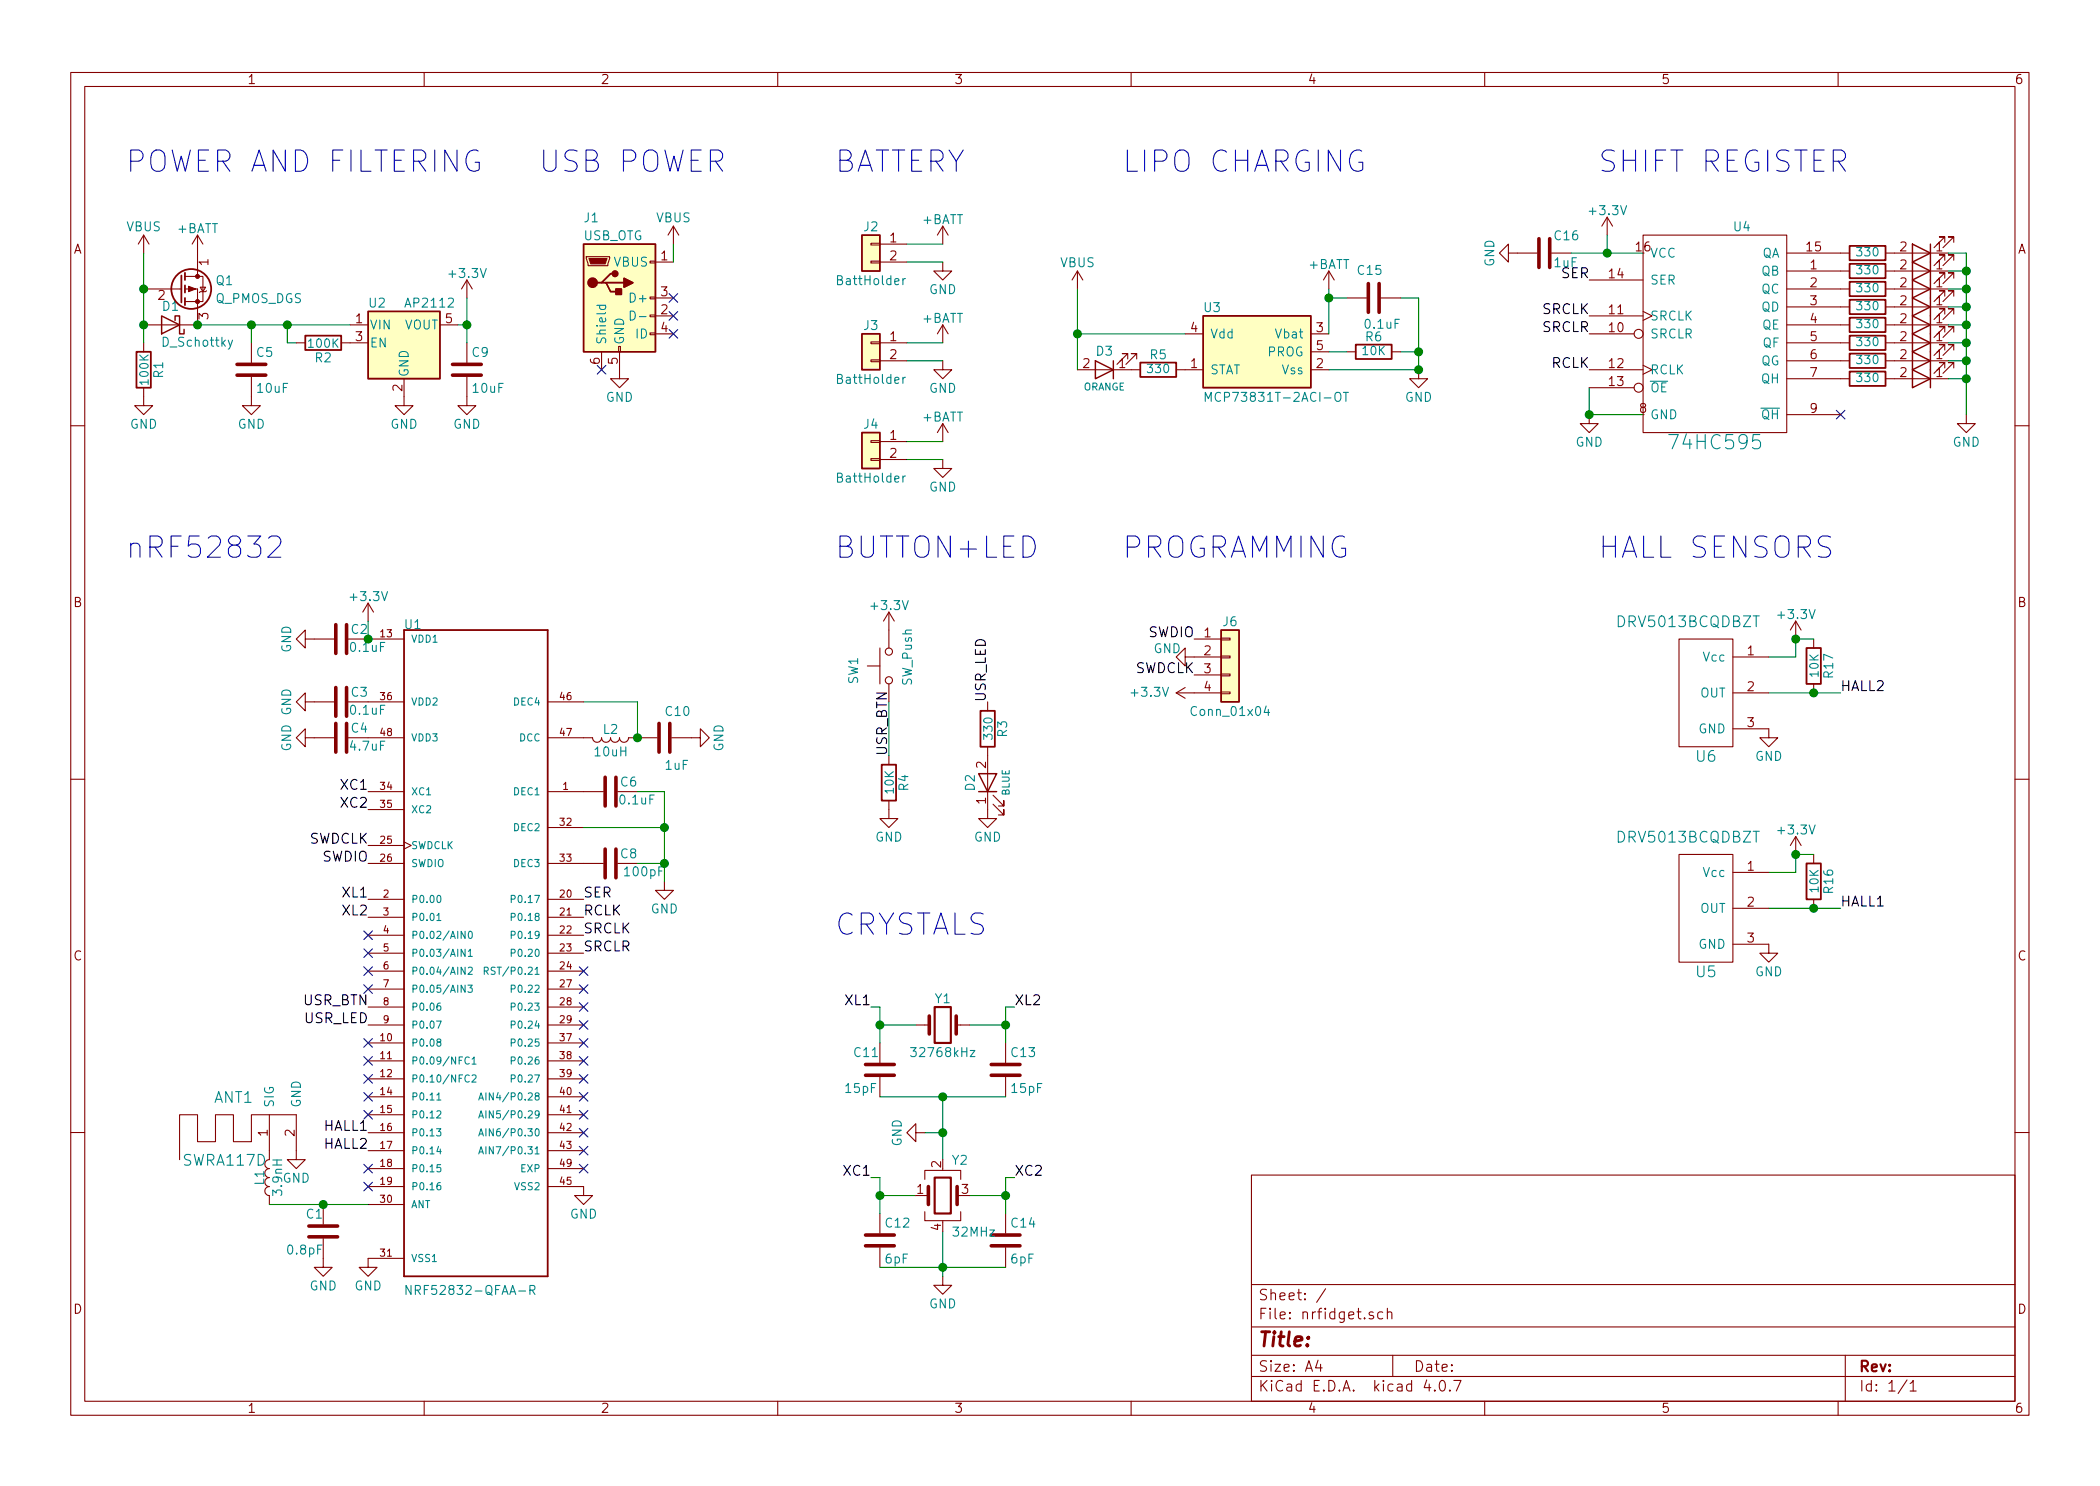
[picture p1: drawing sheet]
EESchema Schematic File Version 2
LIBS:power
LIBS:device
LIBS:transistors
LIBS:conn
LIBS:linear
LIBS:74xx
LIBS:cmos4000
LIBS:adc-dac
LIBS:memory
LIBS:dsp
LIBS:audio
LIBS:interface
LIBS:digital-audio
LIBS:display
LIBS:opto
LIBS:contrib
LIBS:valves
LIBS:nordicsemi
LIBS:switches
LIBS:regul
LIBS:battery_management
LIBS:MCU_Nordic
LIBS:NRF52832-QFAA-R
LIBS:MCP73831T-2ACI-OT
LIBS:tle4946-2k
LIBS:105133-0001
LIBS:SparkFun-RF
LIBS:Connector_Generic_MountingPin
LIBS:Connector_Generic_Shielded
LIBS:Connector_Generic
LIBS:Connector
LIBS:RF_Module
LIBS:MyAntennas
LIBS:drv5013bcqdbzt
LIBS:nrfidget-cache
EELAYER 25 0
EELAYER END
$Descr A4 11693 8268
encoding utf-8
Sheet 1 1
Title ""
Date ""
Rev ""
Comp ""
Comment1 ""
Comment2 ""
Comment3 ""
Comment4 ""
$EndDescr
$Comp
L NRF52832-QFAA-R U1
U 1 1
P 2650 5300
F 0 "U1" H 2249 7106 50  0000 L BNN
F 1 "NRF52832-QFAA-R" H 2249 3397 50  0000 L BNN
F 2 "Package_DFN_QFN:QFN-48-1EP_6x6mm_P0.4mm_EP4.66x4.66mm" H 2650 5300 50  0001 L BNN
F 3 "NRF52832-QFAA-R" H 2650 5300 50  0001 L BNN
F 4 "" H 2650 5300 50  0001 L BNN "Field4"
F 5 "VFQFN-48 Nordic Semiconductor" H 2650 5300 50  0001 L BNN "Field5"
F 6 "Nordic" H 2650 5300 50  0001 L BNN "Field6"
F 7 "Good" H 2650 5300 50  0001 L BNN "Field7"
F 8 "4.15 USD" H 2650 5300 50  0001 L BNN "Field8"
	1    2650 5300
	1    0    0    -1  
$EndComp
NoConn ~ 10250 2300
$Comp
L GND #PWR01
U 1 1
P 8850 2300
F 0 "#PWR01" H 8850 2050 50  0001 C CNN
F 1 "GND" H 8850 2150 50  0000 C CNN
F 2 "" H 8850 2300 50  0001 C CNN
F 3 "" H 8850 2300 50  0001 C CNN
	1    8850 2300
	1    0    0    -1  
$EndComp
$Comp
L +3.3V #PWR02
U 1 1
P 8950 1300
F 0 "#PWR02" H 8950 1150 50  0001 C CNN
F 1 "+3.3V" H 8950 1440 50  0000 C CNN
F 2 "" H 8950 1300 50  0001 C CNN
F 3 "" H 8950 1300 50  0001 C CNN
	1    8950 1300
	1    0    0    -1  
$EndComp
$Comp
L C C16
U 1 1
P 8600 1400
F 0 "C16" V 8500 1450 50  0000 L CNN
F 1 "1uF" V 8650 1450 50  0000 L CNN
F 2 "Capacitors_SMD:C_0402" H 8638 1250 50  0001 C CNN
F 3 "" H 8600 1400 50  0001 C CNN
	1    8600 1400
	0    1    1    0   
$EndComp
$Comp
L Conn_01x04 J6
U 1 1
P 6850 3650
F 0 "J6" H 6850 3850 50  0000 C CNN
F 1 "Conn_01x04" H 6850 3350 50  0000 C CNN
F 2 "Pin_Headers:Pin_Header_Straight_1x04_Pitch1.27mm" H 6850 3650 50  0001 C CNN
F 3 "" H 6850 3650 50  0001 C CNN
	1    6850 3650
	1    0    0    -1  
$EndComp
$Comp
L Crystal Y1
U 1 1
P 5250 5700
F 0 "Y1" H 5250 5850 50  0000 C CNN
F 1 "32768kHz" H 5250 5550 50  0000 C CNN
F 2 "Crystals:Crystal_SMD_3215-2pin_3.2x1.5mm" H 5250 5700 50  0001 C CNN
F 3 "" H 5250 5700 50  0001 C CNN
	1    5250 5700
	1    0    0    -1  
$EndComp
$Comp
L C C11
U 1 1
P 4900 5950
F 0 "C11" H 4750 6050 50  0000 L CNN
F 1 "15pF" H 4700 5850 50  0000 L CNN
F 2 "Capacitors_SMD:C_0402" H 4938 5800 50  0001 C CNN
F 3 "" H 4900 5950 50  0001 C CNN
	1    4900 5950
	1    0    0    -1  
$EndComp
$Comp
L C C13
U 1 1
P 5600 5950
F 0 "C13" H 5625 6050 50  0000 L CNN
F 1 "15pF" H 5625 5850 50  0000 L CNN
F 2 "Capacitors_SMD:C_0402" H 5638 5800 50  0001 C CNN
F 3 "" H 5600 5950 50  0001 C CNN
	1    5600 5950
	1    0    0    -1  
$EndComp
$Comp
L GND #PWR03
U 1 1
P 5150 6300
F 0 "#PWR03" H 5150 6050 50  0001 C CNN
F 1 "GND" H 5150 6150 50  0000 C CNN
F 2 "" H 5150 6300 50  0001 C CNN
F 3 "" H 5150 6300 50  0001 C CNN
	1    5150 6300
	0    1    1    0   
$EndComp
$Comp
L C C12
U 1 1
P 4900 6900
F 0 "C12" H 4925 7000 50  0000 L CNN
F 1 "6pF" H 4925 6800 50  0000 L CNN
F 2 "Capacitors_SMD:C_0402" H 4938 6750 50  0001 C CNN
F 3 "" H 4900 6900 50  0001 C CNN
	1    4900 6900
	1    0    0    -1  
$EndComp
$Comp
L C C14
U 1 1
P 5600 6900
F 0 "C14" H 5625 7000 50  0000 L CNN
F 1 "6pF" H 5625 6800 50  0000 L CNN
F 2 "Capacitors_SMD:C_0402" H 5638 6750 50  0001 C CNN
F 3 "" H 5600 6900 50  0001 C CNN
	1    5600 6900
	1    0    0    -1  
$EndComp
$Comp
L GND #PWR04
U 1 1
P 5250 7100
F 0 "#PWR04" H 5250 6850 50  0001 C CNN
F 1 "GND" H 5250 6950 50  0000 C CNN
F 2 "" H 5250 7100 50  0001 C CNN
F 3 "" H 5250 7100 50  0001 C CNN
	1    5250 7100
	1    0    0    -1  
$EndComp
$Comp
L R R7
U 1 1
P 10400 1400
F 0 "R7" V 10480 1400 50  0001 C CNN
F 1 "330" V 10400 1400 47  0000 C CNN
F 2 "Resistors_SMD:R_0402" V 10330 1400 50  0001 C CNN
F 3 "" H 10400 1400 50  0001 C CNN
	1    10400 1400
	0    -1   -1   0   
$EndComp
$Comp
L R R8
U 1 1
P 10400 1500
F 0 "R8" V 10480 1500 50  0001 C CNN
F 1 "330" V 10400 1500 47  0000 C CNN
F 2 "Resistors_SMD:R_0402" V 10330 1500 50  0001 C CNN
F 3 "" H 10400 1500 50  0001 C CNN
	1    10400 1500
	0    -1   -1   0   
$EndComp
$Comp
L R R9
U 1 1
P 10400 1600
F 0 "R9" V 10480 1600 50  0001 C CNN
F 1 "330" V 10400 1600 47  0000 C CNN
F 2 "Resistors_SMD:R_0402" V 10330 1600 50  0001 C CNN
F 3 "" H 10400 1600 50  0001 C CNN
	1    10400 1600
	0    -1   -1   0   
$EndComp
$Comp
L R R10
U 1 1
P 10400 1700
F 0 "R10" V 10480 1700 50  0001 C CNN
F 1 "330" V 10400 1700 47  0000 C CNN
F 2 "Resistors_SMD:R_0402" V 10330 1700 50  0001 C CNN
F 3 "" H 10400 1700 50  0001 C CNN
	1    10400 1700
	0    -1   -1   0   
$EndComp
$Comp
L R R11
U 1 1
P 10400 1800
F 0 "R11" V 10480 1800 50  0001 C CNN
F 1 "330" V 10400 1800 47  0000 C CNN
F 2 "Resistors_SMD:R_0402" V 10330 1800 50  0001 C CNN
F 3 "" H 10400 1800 50  0001 C CNN
	1    10400 1800
	0    -1   -1   0   
$EndComp
$Comp
L R R12
U 1 1
P 10400 1900
F 0 "R12" V 10480 1900 50  0001 C CNN
F 1 "330" V 10400 1900 47  0000 C CNN
F 2 "Resistors_SMD:R_0402" V 10330 1900 50  0001 C CNN
F 3 "" H 10400 1900 50  0001 C CNN
	1    10400 1900
	0    -1   -1   0   
$EndComp
$Comp
L R R13
U 1 1
P 10400 2000
F 0 "R13" V 10480 2000 50  0001 C CNN
F 1 "330" V 10400 2000 47  0000 C CNN
F 2 "Resistors_SMD:R_0402" V 10330 2000 50  0001 C CNN
F 3 "" H 10400 2000 50  0001 C CNN
	1    10400 2000
	0    -1   -1   0   
$EndComp
$Comp
L R R14
U 1 1
P 10400 2100
F 0 "R14" V 10480 2100 50  0001 C CNN
F 1 "330" V 10400 2100 47  0000 C CNN
F 2 "Resistors_SMD:R_0402" V 10330 2100 50  0001 C CNN
F 3 "" H 10400 2100 50  0001 C CNN
	1    10400 2100
	0    -1   -1   0   
$EndComp
$Comp
L 74HC595 U4
U 1 1
P 9550 1850
F 0 "U4" H 9700 2450 50  0000 C CNN
F 1 "74HC595" H 9550 1250 79  0000 C CNN
F 2 "Package_SO:TSSOP-16_4.4x5mm_P0.65mm" H 9550 1850 50  0001 C CNN
F 3 "" H 9550 1850 50  0001 C CNN
	1    9550 1850
	1    0    0    -1  
$EndComp
$Comp
L LED D4
U 1 1
P 10700 1400
F 0 "D4" H 10700 1500 50  0001 C CNN
F 1 "LED" H 10700 1300 20  0001 C CNN
F 2 "LEDs:LED_0603_HandSoldering" H 10700 1400 50  0001 C CNN
F 3 "" H 10700 1400 50  0001 C CNN
	1    10700 1400
	-1   0    0    1   
$EndComp
$Comp
L LED D5
U 1 1
P 10700 1500
F 0 "D5" H 10700 1600 50  0001 C CNN
F 1 "LED" H 10700 1400 20  0001 C CNN
F 2 "LEDs:LED_0603_HandSoldering" H 10700 1500 50  0001 C CNN
F 3 "" H 10700 1500 50  0001 C CNN
	1    10700 1500
	-1   0    0    1   
$EndComp
$Comp
L LED D6
U 1 1
P 10700 1600
F 0 "D6" H 10700 1700 50  0001 C CNN
F 1 "LED" H 10700 1500 20  0001 C CNN
F 2 "LEDs:LED_0603_HandSoldering" H 10700 1600 50  0001 C CNN
F 3 "" H 10700 1600 50  0001 C CNN
	1    10700 1600
	-1   0    0    1   
$EndComp
$Comp
L LED D7
U 1 1
P 10700 1700
F 0 "D7" H 10700 1800 50  0001 C CNN
F 1 "LED" H 10700 1600 20  0001 C CNN
F 2 "LEDs:LED_0603_HandSoldering" H 10700 1700 50  0001 C CNN
F 3 "" H 10700 1700 50  0001 C CNN
	1    10700 1700
	-1   0    0    1   
$EndComp
$Comp
L LED D8
U 1 1
P 10700 1800
F 0 "D8" H 10700 1900 50  0001 C CNN
F 1 "LED" H 10700 1700 20  0001 C CNN
F 2 "LEDs:LED_0603_HandSoldering" H 10700 1800 50  0001 C CNN
F 3 "" H 10700 1800 50  0001 C CNN
	1    10700 1800
	-1   0    0    1   
$EndComp
$Comp
L LED D9
U 1 1
P 10700 1900
F 0 "D9" H 10700 2000 50  0001 C CNN
F 1 "LED" H 10700 1800 20  0001 C CNN
F 2 "LEDs:LED_0603_HandSoldering" H 10700 1900 50  0001 C CNN
F 3 "" H 10700 1900 50  0001 C CNN
	1    10700 1900
	-1   0    0    1   
$EndComp
$Comp
L LED D10
U 1 1
P 10700 2000
F 0 "D10" H 10700 2100 50  0001 C CNN
F 1 "LED" H 10700 1900 20  0001 C CNN
F 2 "LEDs:LED_0603_HandSoldering" H 10700 2000 50  0001 C CNN
F 3 "" H 10700 2000 50  0001 C CNN
	1    10700 2000
	-1   0    0    1   
$EndComp
$Comp
L LED D11
U 1 1
P 10700 2100
F 0 "D11" H 10700 2200 50  0001 C CNN
F 1 "LED" H 10700 2000 20  0001 C CNN
F 2 "LEDs:LED_0603_HandSoldering" H 10700 2100 50  0001 C CNN
F 3 "" H 10700 2100 50  0001 C CNN
	1    10700 2100
	-1   0    0    1   
$EndComp
$Comp
L GND #PWR05
U 1 1
P 10950 2300
F 0 "#PWR05" H 10950 2050 50  0001 C CNN
F 1 "GND" H 10950 2150 50  0000 C CNN
F 2 "" H 10950 2300 50  0001 C CNN
F 3 "" H 10950 2300 50  0001 C CNN
	1    10950 2300
	1    0    0    -1  
$EndComp
$Comp
L C C3
U 1 1
P 1900 3900
F 0 "C3" V 1950 3750 50  0000 L CNN
F 1 "0.1uF" V 1850 3650 50  0000 L CNN
F 2 "Capacitors_SMD:C_0402" H 1938 3750 50  0001 C CNN
F 3 "" H 1900 3900 50  0001 C CNN
	1    1900 3900
	0    -1   -1   0   
$EndComp
$Comp
L GND #PWR06
U 1 1
P 1750 3900
F 0 "#PWR06" H 1750 3650 50  0001 C CNN
F 1 "GND" H 1750 3750 50  0000 C CNN
F 2 "" H 1750 3900 50  0001 C CNN
F 3 "" H 1750 3900 50  0001 C CNN
	1    1750 3900
	0    1    1    0   
$EndComp
$Comp
L L L1
U 1 1
P 1500 6550
F 0 "L1" V 1550 6550 50  0000 C CNN
F 1 "3.9nH" V 1450 6550 50  0000 C CNN
F 2 "Inductors_SMD:L_0402" H 1500 6550 50  0001 C CNN
F 3 "" H 1500 6550 50  0001 C CNN
	1    1500 6550
	-1   0    0    -1  
$EndComp
$Comp
L C C1
U 1 1
P 1800 6850
F 0 "C1" H 1800 6950 50  0000 L CNN
F 1 "0.8pF" H 1800 6750 50  0000 L CNN
F 2 "Capacitors_SMD:C_0402" H 1838 6700 50  0001 C CNN
F 3 "" H 1800 6850 50  0001 C CNN
	1    1800 6850
	-1   0    0    -1  
$EndComp
$Comp
L GND #PWR07
U 1 1
P 1800 7000
F 0 "#PWR07" H 1800 6750 50  0001 C CNN
F 1 "GND" H 1800 6850 50  0000 C CNN
F 2 "" H 1800 7000 50  0001 C CNN
F 3 "" H 1800 7000 50  0001 C CNN
	1    1800 7000
	-1   0    0    -1  
$EndComp
$Comp
L C C4
U 1 1
P 1900 4100
F 0 "C4" V 1950 3950 50  0000 L CNN
F 1 "4.7uF" V 1850 3850 50  0000 L CNN
F 2 "Capacitors_SMD:C_0603_HandSoldering" H 1938 3950 50  0001 C CNN
F 3 "" H 1900 4100 50  0001 C CNN
	1    1900 4100
	0    -1   -1   0   
$EndComp
$Comp
L +3.3V #PWR08
U 1 1
P 2050 3450
F 0 "#PWR08" H 2050 3300 50  0001 C CNN
F 1 "+3.3V" H 2050 3590 50  0000 C CNN
F 2 "" H 2050 3450 50  0001 C CNN
F 3 "" H 2050 3450 50  0001 C CNN
	1    2050 3450
	1    0    0    -1  
$EndComp
$Comp
L L L2
U 1 1
P 3400 4100
F 0 "L2" V 3350 4100 50  0000 C CNN
F 1 "10uH" V 3475 4100 50  0000 C CNN
F 2 "Inductors_SMD:L_0603_HandSoldering" H 3400 4100 50  0001 C CNN
F 3 "" H 3400 4100 50  0001 C CNN
	1    3400 4100
	0    1    1    0   
$EndComp
$Comp
L C C10
U 1 1
P 3700 4100
F 0 "C10" V 3550 4100 50  0000 L CNN
F 1 "1uF" V 3850 4100 50  0000 L CNN
F 2 "Capacitors_SMD:C_0603_HandSoldering" H 3738 3950 50  0001 C CNN
F 3 "" H 3700 4100 50  0001 C CNN
	1    3700 4100
	0    1    1    0   
$EndComp
$Comp
L GND #PWR09
U 1 1
P 3700 4900
F 0 "#PWR09" H 3700 4650 50  0001 C CNN
F 1 "GND" H 3700 4750 50  0000 C CNN
F 2 "" H 3700 4900 50  0001 C CNN
F 3 "" H 3700 4900 50  0001 C CNN
	1    3700 4900
	1    0    0    -1  
$EndComp
$Comp
L C C6
U 1 1
P 3400 4400
F 0 "C6" V 3450 4250 50  0000 L CNN
F 1 "0.1uF" V 3350 4150 50  0000 L CNN
F 2 "Capacitors_SMD:C_0402" H 3438 4250 50  0001 C CNN
F 3 "" H 3400 4400 50  0001 C CNN
	1    3400 4400
	0    -1   -1   0   
$EndComp
$Comp
L C C8
U 1 1
P 3400 4800
F 0 "C8" V 3450 4650 50  0000 L CNN
F 1 "100pF" V 3350 4500 50  0000 L CNN
F 2 "Capacitors_SMD:C_0402" H 3438 4650 50  0001 C CNN
F 3 "" H 3400 4800 50  0001 C CNN
	1    3400 4800
	0    -1   -1   0   
$EndComp
$Comp
L R R3
U 1 1
P 5500 4050
F 0 "R3" V 5580 4050 50  0000 C CNN
F 1 "330" V 5500 4050 47  0000 C CNN
F 2 "Resistors_SMD:R_0402" V 5430 4050 50  0001 C CNN
F 3 "" H 5500 4050 50  0001 C CNN
	1    5500 4050
	1    0    0    -1  
$EndComp
$Comp
L LED D2
U 1 1
P 5500 4350
F 0 "D2" H 5500 4450 50  0000 C CNN
F 1 "BLUE" H 5500 4250 39  0000 C CNN
F 2 "LEDs:LED_0603_HandSoldering" H 5500 4350 50  0001 C CNN
F 3 "" H 5500 4350 50  0001 C CNN
	1    5500 4350
	0    -1   -1   0   
$EndComp
$Comp
L GND #PWR010
U 1 1
P 5500 4500
F 0 "#PWR010" H 5500 4250 50  0001 C CNN
F 1 "GND" H 5500 4350 50  0000 C CNN
F 2 "" H 5500 4500 50  0001 C CNN
F 3 "" H 5500 4500 50  0001 C CNN
	1    5500 4500
	-1   0    0    -1  
$EndComp
$Comp
L SW_Push SW1
U 1 1
P 4950 3700
F 0 "SW1" H 4900 3900 50  0000 L CNN
F 1 "SW_Push" H 4900 3600 50  0000 C CNN
F 2 "Buttons_Switches_SMD:SW_SPST_PTS645" H 4950 3900 50  0001 C CNN
F 3 "" H 4950 3900 50  0001 C CNN
	1    4950 3700
	0    -1   1    0   
$EndComp
$Comp
L VBUS #PWR011
U 1 1
P 800 1400
F 0 "#PWR011" H 800 1250 50  0001 C CNN
F 1 "VBUS" H 800 1550 50  0000 C CNN
F 2 "" H 800 1400 50  0001 C CNN
F 3 "" H 800 1400 50  0001 C CNN
	1    800  1400
	1    0    0    -1  
$EndComp
$Comp
L +BATT #PWR012
U 1 1
P 1100 1400
F 0 "#PWR012" H 1100 1250 50  0001 C CNN
F 1 "+BATT" H 1100 1540 50  0000 C CNN
F 2 "" H 1100 1400 50  0001 C CNN
F 3 "" H 1100 1400 50  0001 C CNN
	1    1100 1400
	1    0    0    -1  
$EndComp
$Comp
L R R1
U 1 1
P 800 2050
F 0 "R1" V 880 2050 50  0000 C CNN
F 1 "100K" V 800 2050 47  0000 C CNN
F 2 "Resistors_SMD:R_0402" V 730 2050 50  0001 C CNN
F 3 "" H 800 2050 50  0001 C CNN
	1    800  2050
	1    0    0    -1  
$EndComp
$Comp
L AP2204K-3.3 U2
U 1 1
P 2250 1900
F 0 "U2" H 2050 2125 50  0000 L CNN
F 1 "AP2112" H 2250 2125 50  0000 L CNN
F 2 "TO_SOT_Packages_SMD:SOT-23-5" H 2250 2225 50  0001 C CNN
F 3 "" H 2250 2000 50  0001 C CNN
	1    2250 1900
	1    0    0    -1  
$EndComp
$Comp
L R R2
U 1 1
P 1800 1900
F 0 "R2" V 1880 1900 50  0000 C CNN
F 1 "100K" V 1800 1900 47  0000 C CNN
F 2 "Resistors_SMD:R_0402" V 1730 1900 50  0001 C CNN
F 3 "" H 1800 1900 50  0001 C CNN
	1    1800 1900
	0    1    1    0   
$EndComp
$Comp
L C C5
U 1 1
P 1400 2050
F 0 "C5" H 1425 2150 50  0000 L CNN
F 1 "10uF" H 1425 1950 50  0000 L CNN
F 2 "Capacitors_SMD:C_0603_HandSoldering" H 1438 1900 50  0001 C CNN
F 3 "" H 1400 2050 50  0001 C CNN
	1    1400 2050
	1    0    0    -1  
$EndComp
$Comp
L GND #PWR013
U 1 1
P 1400 2200
F 0 "#PWR013" H 1400 1950 50  0001 C CNN
F 1 "GND" H 1400 2050 50  0000 C CNN
F 2 "" H 1400 2200 50  0001 C CNN
F 3 "" H 1400 2200 50  0001 C CNN
	1    1400 2200
	1    0    0    -1  
$EndComp
$Comp
L GND #PWR014
U 1 1
P 2250 2200
F 0 "#PWR014" H 2250 1950 50  0001 C CNN
F 1 "GND" H 2250 2050 50  0000 C CNN
F 2 "" H 2250 2200 50  0001 C CNN
F 3 "" H 2250 2200 50  0001 C CNN
	1    2250 2200
	1    0    0    -1  
$EndComp
$Comp
L GND #PWR015
U 1 1
P 800 2200
F 0 "#PWR015" H 800 1950 50  0001 C CNN
F 1 "GND" H 800 2050 50  0000 C CNN
F 2 "" H 800 2200 50  0001 C CNN
F 3 "" H 800 2200 50  0001 C CNN
	1    800  2200
	1    0    0    -1  
$EndComp
$Comp
L +3.3V #PWR016
U 1 1
P 2600 1650
F 0 "#PWR016" H 2600 1500 50  0001 C CNN
F 1 "+3.3V" H 2600 1790 50  0000 C CNN
F 2 "" H 2600 1650 50  0001 C CNN
F 3 "" H 2600 1650 50  0001 C CNN
	1    2600 1650
	1    0    0    -1  
$EndComp
$Comp
L GND #PWR017
U 1 1
P 2600 2200
F 0 "#PWR017" H 2600 1950 50  0001 C CNN
F 1 "GND" H 2600 2050 50  0000 C CNN
F 2 "" H 2600 2200 50  0001 C CNN
F 3 "" H 2600 2200 50  0001 C CNN
	1    2600 2200
	1    0    0    -1  
$EndComp
$Comp
L C C9
U 1 1
P 2600 2050
F 0 "C9" H 2625 2150 50  0000 L CNN
F 1 "10uF" H 2625 1950 50  0000 L CNN
F 2 "Capacitors_SMD:C_0603_HandSoldering" H 2638 1900 50  0001 C CNN
F 3 "" H 2600 2050 50  0001 C CNN
	1    2600 2050
	1    0    0    -1  
$EndComp
$Comp
L +3.3V #PWR018
U 1 1
P 4950 3500
F 0 "#PWR018" H 4950 3350 50  0001 C CNN
F 1 "+3.3V" H 4950 3640 50  0000 C CNN
F 2 "" H 4950 3500 50  0001 C CNN
F 3 "" H 4950 3500 50  0001 C CNN
	1    4950 3500
	1    0    0    -1  
$EndComp
$Comp
L R R4
U 1 1
P 4950 4350
F 0 "R4" V 5030 4350 50  0000 C CNN
F 1 "10K" V 4950 4350 47  0000 C CNN
F 2 "Resistors_SMD:R_0402" V 4880 4350 50  0001 C CNN
F 3 "" H 4950 4350 50  0001 C CNN
	1    4950 4350
	1    0    0    -1  
$EndComp
Text Label 4950 4200 1    55   ~ 0
USR_BTN
$Comp
L GND #PWR019
U 1 1
P 4950 4500
F 0 "#PWR019" H 4950 4250 50  0001 C CNN
F 1 "GND" H 4950 4350 50  0000 C CNN
F 2 "" H 4950 4500 50  0001 C CNN
F 3 "" H 4950 4500 50  0001 C CNN
	1    4950 4500
	1    0    0    -1  
$EndComp
Text Label 2050 5600 2    55   ~ 0
USR_BTN
$Comp
L Conn_01x02 J2
U 1 1
P 4850 1350
F 0 "J2" H 4850 1450 50  0000 C CNN
F 1 "BattHolder" H 4850 1150 50  0000 C CNN
F 2 "proj-fps:3003" H 4850 1350 50  0001 C CNN
F 3 "" H 4850 1350 50  0001 C CNN
	1    4850 1350
	-1   0    0    -1  
$EndComp
$Comp
L Conn_01x02 J3
U 1 1
P 4850 1900
F 0 "J3" H 4850 2000 50  0000 C CNN
F 1 "BattHolder" H 4850 1700 50  0000 C CNN
F 2 "proj-fps:3003" H 4850 1900 50  0001 C CNN
F 3 "" H 4850 1900 50  0001 C CNN
	1    4850 1900
	-1   0    0    -1  
$EndComp
$Comp
L Conn_01x02 J4
U 1 1
P 4850 2450
F 0 "J4" H 4850 2550 50  0000 C CNN
F 1 "BattHolder" H 4850 2250 50  0000 C CNN
F 2 "proj-fps:3003" H 4850 2450 50  0001 C CNN
F 3 "" H 4850 2450 50  0001 C CNN
	1    4850 2450
	-1   0    0    -1  
$EndComp
$Comp
L +BATT #PWR020
U 1 1
P 5250 1350
F 0 "#PWR020" H 5250 1200 50  0001 C CNN
F 1 "+BATT" H 5250 1490 50  0000 C CNN
F 2 "" H 5250 1350 50  0001 C CNN
F 3 "" H 5250 1350 50  0001 C CNN
	1    5250 1350
	-1   0    0    -1  
$EndComp
$Comp
L +BATT #PWR021
U 1 1
P 5250 1900
F 0 "#PWR021" H 5250 1750 50  0001 C CNN
F 1 "+BATT" H 5250 2040 50  0000 C CNN
F 2 "" H 5250 1900 50  0001 C CNN
F 3 "" H 5250 1900 50  0001 C CNN
	1    5250 1900
	-1   0    0    -1  
$EndComp
$Comp
L +BATT #PWR022
U 1 1
P 5250 2450
F 0 "#PWR022" H 5250 2300 50  0001 C CNN
F 1 "+BATT" H 5250 2590 50  0000 C CNN
F 2 "" H 5250 2450 50  0001 C CNN
F 3 "" H 5250 2450 50  0001 C CNN
	1    5250 2450
	-1   0    0    -1  
$EndComp
$Comp
L GND #PWR023
U 1 1
P 5250 1450
F 0 "#PWR023" H 5250 1200 50  0001 C CNN
F 1 "GND" H 5250 1300 50  0000 C CNN
F 2 "" H 5250 1450 50  0001 C CNN
F 3 "" H 5250 1450 50  0001 C CNN
	1    5250 1450
	-1   0    0    -1  
$EndComp
$Comp
L GND #PWR024
U 1 1
P 5250 2000
F 0 "#PWR024" H 5250 1750 50  0001 C CNN
F 1 "GND" H 5250 1850 50  0000 C CNN
F 2 "" H 5250 2000 50  0001 C CNN
F 3 "" H 5250 2000 50  0001 C CNN
	1    5250 2000
	-1   0    0    -1  
$EndComp
$Comp
L GND #PWR025
U 1 1
P 5250 2550
F 0 "#PWR025" H 5250 2300 50  0001 C CNN
F 1 "GND" H 5250 2400 50  0000 C CNN
F 2 "" H 5250 2550 50  0001 C CNN
F 3 "" H 5250 2550 50  0001 C CNN
	1    5250 2550
	-1   0    0    -1  
$EndComp
$Comp
L USB_OTG J1
U 1 1
P 3450 1650
F 0 "J1" H 3250 2100 50  0000 L CNN
F 1 "USB_OTG" H 3250 2000 50  0000 L CNN
F 2 "Connectors_USB:USB_Micro-B_Molex-105017-0001" H 3600 1600 50  0001 C CNN
F 3 "" H 3600 1600 50  0001 C CNN
	1    3450 1650
	1    0    0    -1  
$EndComp
$Comp
L GND #PWR026
U 1 1
P 3450 2050
F 0 "#PWR026" H 3450 1800 50  0001 C CNN
F 1 "GND" H 3450 1900 50  0000 C CNN
F 2 "" H 3450 2050 50  0001 C CNN
F 3 "" H 3450 2050 50  0001 C CNN
	1    3450 2050
	1    0    0    -1  
$EndComp
$Comp
L VBUS #PWR027
U 1 1
P 3750 1350
F 0 "#PWR027" H 3750 1200 50  0001 C CNN
F 1 "VBUS" H 3750 1500 50  0000 C CNN
F 2 "" H 3750 1350 50  0001 C CNN
F 3 "" H 3750 1350 50  0001 C CNN
	1    3750 1350
	1    0    0    -1  
$EndComp
Text Notes 8900 950  0    118  ~ 0
SHIFT REGISTER
Text Notes 4650 3100 0    118  ~ 0
BUTTON+LED
Text Notes 4650 950  0    118  ~ 0
BATTERY
Text Notes 3000 950  0    118  ~ 0
USB POWER
Text Notes 700  950  0    118  ~ 0
POWER AND FILTERING
Text Notes 700  3100 0    118  ~ 0
nRF52832
Text Notes 4650 5200 0    118  ~ 0
CRYSTALS
$Comp
L MCP73831T-2ACI-OT U3
U 1 1
P 7000 1950
F 0 "U3" H 6700 2200 50  0000 L CNN
F 1 "MCP73831T-2ACI-OT" H 6700 1700 50  0000 L CNN
F 2 "TO_SOT_Packages_SMD:SOT-23-5" H 7050 1700 50  0001 L CIN
F 3 "" H 6850 1900 50  0001 C CNN
	1    7000 1950
	1    0    0    -1  
$EndComp
$Comp
L VBUS #PWR028
U 1 1
P 6000 1600
F 0 "#PWR028" H 6000 1450 50  0001 C CNN
F 1 "VBUS" H 6000 1750 50  0000 C CNN
F 2 "" H 6000 1600 50  0001 C CNN
F 3 "" H 6000 1600 50  0001 C CNN
	1    6000 1600
	1    0    0    -1  
$EndComp
$Comp
L LED D3
U 1 1
P 6150 2050
F 0 "D3" H 6150 1950 50  0000 C CNN
F 1 "ORANGE" H 6150 2150 39  0000 C CNN
F 2 "LEDs:LED_0603_HandSoldering" H 6150 2050 50  0001 C CNN
F 3 "" H 6150 2050 50  0001 C CNN
	1    6150 2050
	-1   0    0    1   
$EndComp
$Comp
L R R5
U 1 1
P 6450 2050
F 0 "R5" V 6530 2050 50  0000 C CNN
F 1 "330" V 6450 2050 47  0000 C CNN
F 2 "Resistors_SMD:R_0402" V 6380 2050 50  0001 C CNN
F 3 "" H 6450 2050 50  0001 C CNN
	1    6450 2050
	0    -1   -1   0   
$EndComp
$Comp
L R R6
U 1 1
P 7650 1950
F 0 "R6" V 7730 1950 50  0000 C CNN
F 1 "10K" V 7650 1950 47  0000 C CNN
F 2 "Resistors_SMD:R_0402" V 7580 1950 50  0001 C CNN
F 3 "" H 7650 1950 50  0001 C CNN
	1    7650 1950
	0    -1   -1   0   
$EndComp
$Comp
L GND #PWR029
U 1 1
P 7900 2050
F 0 "#PWR029" H 7900 1800 50  0001 C CNN
F 1 "GND" H 7900 1900 50  0000 C CNN
F 2 "" H 7900 2050 50  0001 C CNN
F 3 "" H 7900 2050 50  0001 C CNN
	1    7900 2050
	1    0    0    -1  
$EndComp
$Comp
L +BATT #PWR030
U 1 1
P 7400 1600
F 0 "#PWR030" H 7400 1450 50  0001 C CNN
F 1 "+BATT" H 7400 1740 50  0000 C CNN
F 2 "" H 7400 1600 50  0001 C CNN
F 3 "" H 7400 1600 50  0001 C CNN
	1    7400 1600
	1    0    0    -1  
$EndComp
$Comp
L C C15
U 1 1
P 7650 1650
F 0 "C15" V 7800 1600 50  0000 L CNN
F 1 "0.1uF" V 7500 1500 50  0000 L CNN
F 2 "Capacitors_SMD:C_0402" H 7688 1500 50  0001 C CNN
F 3 "" H 7650 1650 50  0001 C CNN
	1    7650 1650
	0    -1   -1   0   
$EndComp
Text Notes 6250 950  0    118  ~ 0
LIPO CHARGING
Text Notes 6250 3100 0    118  ~ 0
PROGRAMMING
NoConn ~ 3750 1650
NoConn ~ 3750 1750
NoConn ~ 3750 1850
NoConn ~ 3350 2050
Text Label 8850 1550 2    55   ~ 0
SER
Text Label 8850 1750 2    55   ~ 0
SRCLK
Text Label 8850 1850 2    55   ~ 0
SRCLR
Text Label 8850 2050 2    55   ~ 0
RCLK
Text Label 3250 5000 0    55   ~ 0
SER
Text Label 3250 5200 0    55   ~ 0
SRCLK
Text Label 3250 5300 0    55   ~ 0
SRCLR
Text Label 3250 5100 0    55   ~ 0
RCLK
NoConn ~ 3250 5500
NoConn ~ 3250 5600
NoConn ~ 3250 5700
NoConn ~ 3250 5800
NoConn ~ 3250 5900
NoConn ~ 3250 6000
NoConn ~ 3250 6100
NoConn ~ 3250 6200
NoConn ~ 3250 6300
NoConn ~ 3250 6400
NoConn ~ 3250 6500
NoConn ~ 2050 6600
NoConn ~ 2050 6000
NoConn ~ 2050 5500
NoConn ~ 2050 5400
NoConn ~ 2050 5300
NoConn ~ 2050 5200
$Comp
L GND #PWR031
U 1 1
P 6650 3650
F 0 "#PWR031" H 6650 3400 50  0001 C CNN
F 1 "GND" V 6600 3500 50  0000 C CNN
F 2 "" H 6650 3650 50  0001 C CNN
F 3 "" H 6650 3650 50  0001 C CNN
	1    6650 3650
	0    1    1    0   
$EndComp
$Comp
L +3.3V #PWR032
U 1 1
P 6650 3850
F 0 "#PWR032" H 6650 3700 50  0001 C CNN
F 1 "+3.3V" V 6650 4100 50  0000 C CNN
F 2 "" H 6650 3850 50  0001 C CNN
F 3 "" H 6650 3850 50  0001 C CNN
	1    6650 3850
	0    -1   -1   0   
$EndComp
NoConn ~ 2050 5800
NoConn ~ 2050 5900
$Comp
L GND #PWR033
U 1 1
P 1750 4100
F 0 "#PWR033" H 1750 3850 50  0001 C CNN
F 1 "GND" H 1750 3950 50  0000 C CNN
F 2 "" H 1750 4100 50  0001 C CNN
F 3 "" H 1750 4100 50  0001 C CNN
	1    1750 4100
	0    1    1    0   
$EndComp
$Comp
L GND #PWR034
U 1 1
P 8450 1400
F 0 "#PWR034" H 8450 1150 50  0001 C CNN
F 1 "GND" H 8450 1250 50  0000 C CNN
F 2 "" H 8450 1400 50  0001 C CNN
F 3 "" H 8450 1400 50  0001 C CNN
	1    8450 1400
	0    1    1    0   
$EndComp
$Comp
L GND #PWR035
U 1 1
P 3850 4100
F 0 "#PWR035" H 3850 3850 50  0001 C CNN
F 1 "GND" H 3850 3950 50  0000 C CNN
F 2 "" H 3850 4100 50  0001 C CNN
F 3 "" H 3850 4100 50  0001 C CNN
	1    3850 4100
	0    -1   -1   0   
$EndComp
$Comp
L D_Schottky D1
U 1 1
P 950 1800
F 0 "D1" H 950 1700 50  0000 C CNN
F 1 "D_Schottky" H 800 1900 50  0000 C CNN
F 2 "Diodes_SMD:D_SOD-123" H 950 1800 50  0001 C CNN
F 3 "" H 950 1800 50  0001 C CNN
	1    950  1800
	-1   0    0    1   
$EndComp
$Comp
L Q_PMOS_DGS Q1
U 1 1
P 1000 1600
F 0 "Q1" H 1200 1650 50  0000 L CNN
F 1 "Q_PMOS_DGS" H 1200 1550 50  0000 L CNN
F 2 "TO_SOT_Packages_SMD:SOT-23_Handsoldering" H 1200 1700 50  0001 C CNN
F 3 "" H 1000 1600 50  0001 C CNN
	1    1000 1600
	1    0    0    -1  
$EndComp
$Comp
L +3.3V #PWR036
U 1 1
P 10000 3550
F 0 "#PWR036" H 10000 3400 50  0001 C CNN
F 1 "+3.3V" H 10000 3690 50  0000 C CNN
F 2 "" H 10000 3550 50  0001 C CNN
F 3 "" H 10000 3550 50  0001 C CNN
	1    10000 3550
	1    0    0    -1  
$EndComp
$Comp
L R R17
U 1 1
P 10100 3700
F 0 "R17" V 10180 3700 50  0000 C CNN
F 1 "10K" V 10100 3700 47  0000 C CNN
F 2 "Resistors_SMD:R_0402" V 10030 3700 50  0001 C CNN
F 3 "" H 10100 3700 50  0001 C CNN
	1    10100 3700
	1    0    0    -1  
$EndComp
$Comp
L GND #PWR037
U 1 1
P 9850 4050
F 0 "#PWR037" H 9850 3800 50  0001 C CNN
F 1 "GND" H 9850 3900 50  0000 C CNN
F 2 "" H 9850 4050 50  0001 C CNN
F 3 "" H 9850 4050 50  0001 C CNN
	1    9850 4050
	1    0    0    -1  
$EndComp
Text Notes 8900 3100 0    118  ~ 0
HALL SENSORS
Wire Wire Line
	8750 1400 9150 1400
Connection ~ 8950 1400
Connection ~ 8850 2300
Wire Wire Line
	5100 5700 4900 5700
Wire Wire Line
	4900 5600 4900 5800
Wire Wire Line
	5400 5700 5600 5700
Wire Wire Line
	5600 5600 5600 5800
Wire Wire Line
	4900 6100 5600 6100
Connection ~ 5250 6100
Connection ~ 4900 5700
Connection ~ 5600 5700
Wire Wire Line
	4900 5600 4850 5600
Wire Wire Line
	5650 5600 5600 5600
Wire Wire Line
	5250 6100 5250 6450
Wire Wire Line
	5100 6650 4900 6650
Wire Wire Line
	4900 6550 4900 6750
Wire Wire Line
	5400 6650 5600 6650
Wire Wire Line
	5600 6550 5600 6750
Wire Wire Line
	4900 7050 5600 7050
Connection ~ 5250 7050
Connection ~ 4900 6650
Connection ~ 5600 6650
Wire Wire Line
	4900 6550 4850 6550
Wire Wire Line
	5650 6550 5600 6550
Wire Wire Line
	5250 6850 5250 7100
Wire Wire Line
	10850 1400 10950 1400
Wire Wire Line
	10950 1400 10950 2300
Wire Wire Line
	10850 1500 10950 1500
Connection ~ 10950 1500
Wire Wire Line
	10850 1600 10950 1600
Connection ~ 10950 1600
Wire Wire Line
	10850 1700 10950 1700
Connection ~ 10950 1700
Wire Wire Line
	10850 1800 10950 1800
Connection ~ 10950 1800
Wire Wire Line
	10850 1900 10950 1900
Connection ~ 10950 1900
Wire Wire Line
	10850 2000 10950 2000
Connection ~ 10950 2000
Wire Wire Line
	10950 2100 10850 2100
Connection ~ 10950 2100
Wire Wire Line
	3700 4400 3700 4900
Wire Wire Line
	3550 4400 3700 4400
Wire Wire Line
	3550 4800 3700 4800
Connection ~ 3700 4800
Wire Wire Line
	8850 2300 9150 2300
Wire Wire Line
	8850 2150 8850 2300
Wire Wire Line
	800  1400 800  1900
Connection ~ 800  1600
Connection ~ 800  1800
Wire Wire Line
	1100 1800 1950 1800
Connection ~ 1400 1800
Wire Wire Line
	1400 1800 1400 1900
Wire Wire Line
	2600 1650 2600 1900
Wire Wire Line
	2550 1800 2600 1800
Connection ~ 2600 1800
Wire Wire Line
	4950 3900 4950 4200
Wire Wire Line
	5050 1350 5250 1350
Wire Wire Line
	5050 1450 5250 1450
Wire Wire Line
	5050 1900 5250 1900
Wire Wire Line
	5050 2000 5250 2000
Wire Wire Line
	5050 2450 5250 2450
Wire Wire Line
	5050 2550 5250 2550
Wire Wire Line
	3750 1450 3750 1350
Wire Wire Line
	6000 1850 6600 1850
Connection ~ 6000 1850
Wire Wire Line
	6000 1600 6000 2050
Wire Wire Line
	7400 1600 7400 1850
Wire Wire Line
	7900 1650 7900 2050
Connection ~ 7900 1950
Wire Wire Line
	7900 2050 7400 2050
Connection ~ 7900 2050
Wire Wire Line
	7800 1650 7900 1650
Wire Wire Line
	7800 1950 7900 1950
Wire Wire Line
	7500 1650 7400 1650
Connection ~ 7400 1650
Wire Wire Line
	7500 1950 7400 1950
Wire Wire Line
	8950 1300 8950 1400
Wire Wire Line
	2050 3550 2050 3450
Wire Wire Line
	3550 4100 3550 3900
Wire Wire Line
	3550 3900 3250 3900
Connection ~ 3550 4100
Connection ~ 1600 1800
Wire Wire Line
	1600 1900 1650 1900
Wire Wire Line
	1600 1800 1600 1900
Connection ~ 1100 1800
Wire Wire Line
	9850 3650 10000 3650
Wire Wire Line
	10000 3650 10000 3550
Connection ~ 10000 3550
Wire Wire Line
	10000 3550 10100 3550
Wire Wire Line
	9850 3850 10250 3850
Connection ~ 10100 3850
$Comp
L GND #PWR038
U 1 1
P 1650 6400
F 0 "#PWR038" H 1650 6150 50  0001 C CNN
F 1 "GND" H 1650 6250 50  0000 C CNN
F 2 "" H 1650 6400 50  0001 C CNN
F 3 "" H 1650 6400 50  0001 C CNN
	1    1650 6400
	-1   0    0    -1  
$EndComp
Connection ~ 1800 6700
Text Label 6650 3550 2    55   ~ 0
SWDIO
Text Label 6650 3750 2    55   ~ 0
SWDCLK
Text Label 2050 4800 2    55   ~ 0
SWDIO
Text Label 2050 4700 2    55   ~ 0
SWDCLK
Text Label 4850 5600 2    55   ~ 0
XL1
Text Label 5650 5600 0    55   ~ 0
XL2
Text Label 2050 5000 2    55   ~ 0
XL1
Text Label 2050 5100 2    55   ~ 0
XL2
Text Label 4850 6550 2    55   ~ 0
XC1
Text Label 5650 6550 0    55   ~ 0
XC2
Text Label 2050 4400 2    55   ~ 0
XC1
Text Label 2050 4500 2    55   ~ 0
XC2
$Comp
L Crystal_GND24 Y2
U 1 1
P 5250 6650
F 0 "Y2" H 5300 6850 50  0000 L CNN
F 1 "32MHz" H 5300 6450 50  0000 L CNN
F 2 "Crystals:Crystal_SMD_2016-4pin_2.0x1.6mm" H 5250 6650 50  0001 C CNN
F 3 "" H 5250 6650 50  0001 C CNN
	1    5250 6650
	1    0    0    -1  
$EndComp
Wire Wire Line
	5250 6300 5150 6300
Connection ~ 5250 6300
$Comp
L GND #PWR039
U 1 1
P 3250 6600
F 0 "#PWR039" H 3250 6350 50  0001 C CNN
F 1 "GND" H 3250 6450 50  0000 C CNN
F 2 "" H 3250 6600 50  0001 C CNN
F 3 "" H 3250 6600 50  0001 C CNN
	1    3250 6600
	-1   0    0    -1  
$EndComp
$Comp
L GND #PWR040
U 1 1
P 2050 7000
F 0 "#PWR040" H 2050 6750 50  0001 C CNN
F 1 "GND" H 2050 6850 50  0000 C CNN
F 2 "" H 2050 7000 50  0001 C CNN
F 3 "" H 2050 7000 50  0001 C CNN
	1    2050 7000
	-1   0    0    -1  
$EndComp
Wire Wire Line
	3250 4600 3700 4600
Connection ~ 3700 4600
NoConn ~ 3250 5400
Text Label 5500 3900 1    55   ~ 0
USR_LED
Text Label 2050 5700 2    55   ~ 0
USR_LED
Text Label 2050 6400 2    55   ~ 0
HALL2
Text Label 10250 3850 0    55   ~ 0
HALL2
NoConn ~ 2050 6100
NoConn ~ 2050 6200
$Comp
L SWRA117D ANT1
U 1 1
P 1000 6450
F 0 "ANT1" H 1300 6800 60  0000 C CNN
F 1 "SWRA117D" H 1250 6450 60  0000 C CNN
F 2 "RF_Antenna:Texas_SWRA117D_2.4GHz_Left" H 1200 6450 60  0001 C CNN
F 3 "" H 1200 6450 60  0001 C CNN
	1    1000 6450
	1    0    0    -1  
$EndComp
Wire Wire Line
	1500 6700 2050 6700
$Comp
L DRV5013BCQDBZT U6
U 1 1
P 9500 3850
F 0 "U6" H 9500 3500 60  0000 C CNN
F 1 "DRV5013BCQDBZT" H 9400 4250 60  0000 C CNN
F 2 "TO_SOT_Packages_SMD:SOT-23" H 9500 3850 60  0001 C CNN
F 3 "http://www.ti.com/lit/ds/symlink/drv5013.pdf" H 9500 3500 60  0001 C CNN
	1    9500 3850
	1    0    0    -1  
$EndComp
$Comp
L C C2
U 1 1
P 1900 3550
F 0 "C2" V 1950 3400 50  0000 L CNN
F 1 "0.1uF" V 1850 3300 50  0000 L CNN
F 2 "Capacitors_SMD:C_0402" H 1938 3400 50  0001 C CNN
F 3 "" H 1900 3550 50  0001 C CNN
	1    1900 3550
	0    -1   -1   0   
$EndComp
Connection ~ 2050 3550
$Comp
L GND #PWR041
U 1 1
P 1750 3550
F 0 "#PWR041" H 1750 3300 50  0001 C CNN
F 1 "GND" H 1750 3400 50  0000 C CNN
F 2 "" H 1750 3550 50  0001 C CNN
F 3 "" H 1750 3550 50  0001 C CNN
	1    1750 3550
	0    1    1    0   
$EndComp
NoConn ~ 2050 6500
$Comp
L +3.3V #PWR?
U 1 1
P 10000 4750
F 0 "#PWR?" H 10000 4600 50  0001 C CNN
F 1 "+3.3V" H 10000 4890 50  0000 C CNN
F 2 "" H 10000 4750 50  0001 C CNN
F 3 "" H 10000 4750 50  0001 C CNN
	1    10000 4750
	1    0    0    -1  
$EndComp
$Comp
L R R16
U 1 1
P 10100 4900
F 0 "R16" V 10180 4900 50  0000 C CNN
F 1 "10K" V 10100 4900 47  0000 C CNN
F 2 "Resistors_SMD:R_0402" V 10030 4900 50  0001 C CNN
F 3 "" H 10100 4900 50  0001 C CNN
	1    10100 4900
	1    0    0    -1  
$EndComp
$Comp
L GND #PWR?
U 1 1
P 9850 5250
F 0 "#PWR?" H 9850 5000 50  0001 C CNN
F 1 "GND" H 9850 5100 50  0000 C CNN
F 2 "" H 9850 5250 50  0001 C CNN
F 3 "" H 9850 5250 50  0001 C CNN
	1    9850 5250
	1    0    0    -1  
$EndComp
Wire Wire Line
	9850 4850 10000 4850
Wire Wire Line
	10000 4850 10000 4750
Connection ~ 10000 4750
Wire Wire Line
	10000 4750 10100 4750
Wire Wire Line
	9850 5050 10250 5050
Connection ~ 10100 5050
Text Label 10250 5050 0    55   ~ 0
HALL1
$Comp
L DRV5013BCQDBZT U5
U 1 1
P 9500 5050
F 0 "U5" H 9500 4700 60  0000 C CNN
F 1 "DRV5013BCQDBZT" H 9400 5450 60  0000 C CNN
F 2 "TO_SOT_Packages_SMD:SOT-23" H 9500 5050 60  0001 C CNN
F 3 "http://www.ti.com/lit/ds/symlink/drv5013.pdf" H 9500 4700 60  0001 C CNN
	1    9500 5050
	1    0    0    -1  
$EndComp
Text Label 2050 6300 2    55   ~ 0
HALL1
$EndSCHEMATC
